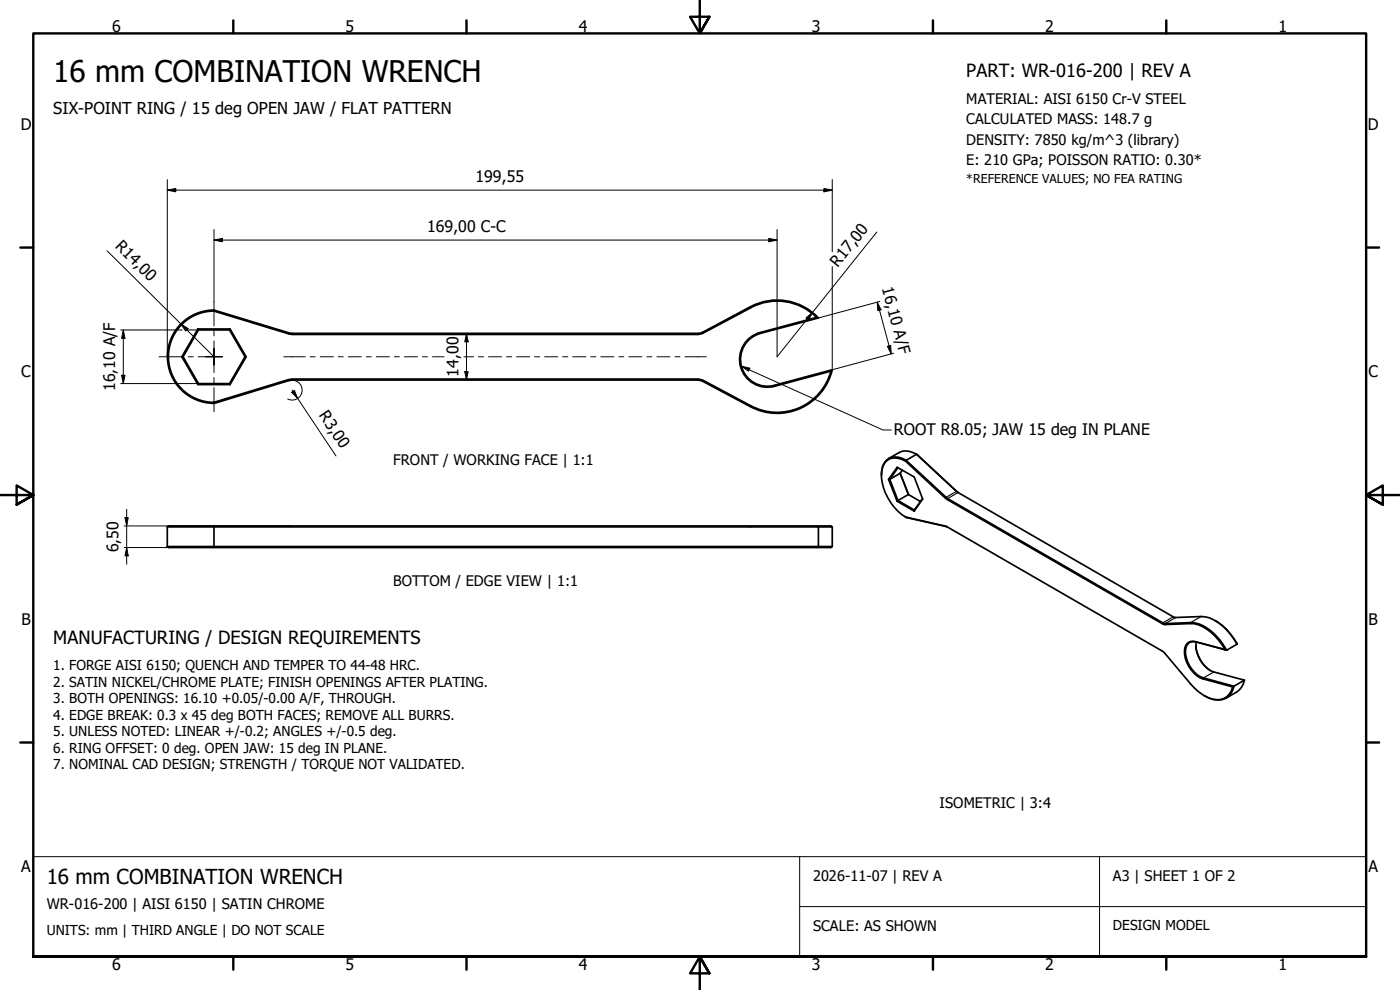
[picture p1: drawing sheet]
<svg xmlns="http://www.w3.org/2000/svg" width="420mm" height="297mm" viewBox="0 0 420 297" stroke-linecap="round" stroke-linejoin="round" font-family="sans-serif">
<!-- layer: Visible (ISO) -->
<g fill="none" stroke="#000" stroke-width=".51">
<path d="M59.4 98.7h9.6l-.1 .3h-9.3zM59.4 98.7l-4.8 8.3h.3l4.7 8.1M59.6 99l-4.7 8M64.2 93.3a13.7 13.7 0 0 0-13.7 13.7 13.7 13.7 0 0 0 13.7 13.7M64.2 93v.3l23.5 7M64.2 93l23.5 7h121.8l1.4-.3M64.2 93a14 14 0 0 0-14 14 14 14 0 0 0 14 14M68.9 99l4.6 8M69 98.7l4.9 8.3M225.2 92l-14.3 7.7M225.2 92a17 17 0 0 1 20.4 3.4M245 95.2a16.7 16.7 0 0 0-19.6-2.9l-14.4 7.6-1.5 .4"/>
<path d="M54.6 107l4.8 8.4 .2-.3h9.3M59.4 115.4h9.6M73.5 107h.4l-4.9 8.4-.1-.3zM87.7 100.4h121.8M224.4 101.9a8.3 8.3 0 0 1 3.8-2.1l16.8-4.6 .6 .2-17.4 4.6a8.1 8.1 0 0 0-5.7 9.9 8.1 8.1 0 0 0 9.9 5.7l17.4-4.7-.5 .5-16.8 4.5a8.4 8.4 0 0 1-9.4-3.9 8.4 8.4 0 0 1 1.3-10.1zM249.4 111.4a16.7 16.7 0 0 1-24 10.4l-14.4-7.7M249.8 110.9a17 17 0 0 1-24.6 11.1l-14.3-7.6-1.4-.4-121.8 .1-.9 .1-22.6 6.9v-.4l23.5-6.9 121.8-.1 1.5 .5M271.8 138.4l12.4 11.4 64.6 37.3 .8 .3 7.7-.3a11.2 11.2 0 0 1 8.4 4.9l2 2.9M271.8 138.4a4.4 4.4 0 0 0-6.7 1.2 12.5 12.5 0 0 0 2.2 11.2 14 14 0 0 0 4.5 4.3M271.9 138.1l12.5 11.5 64.6 37.3 .7 .2 7.6-.3a11.5 11.5 0 0 1 8.8 5.2l2 3.1M271.9 138.1a4.4 4.4 0 0 0-4.6-.8 4.4 4.4 0 0 0-2.7 3.8l-.1 1.5M271.9 138.1l-.1 .3"/>
<path d="M275.1 136.3l12.6 11.6M275.1 136.3l12.4 11.5 64.6 37.3 .7 .2 7.7-.3a11.8 11.8 0 0 1 8.7 5.2l2.1 3.1M275.1 136.3a5.5 5.5 0 0 0-5.3-.5l-3.1 1.8M275.1 136.3l-3.2 1.8M50.2 158.1l.3-.3h198.8l.5 .3M50.2 158.1v5.9M64.2 157.8v.3h-14M245 157.8l.6 .3v5.9h4.2l-.5 .3h-198.8l-.3-.3M249.8 158.1h-185.6v5.9h181.4l-.6 .3M249.8 158.1v5.9M266.7 143.8l2.5 6.6 .3-.2 4.9 2.8M269.2 150.4l5.2 3"/>
<path d="M269.5 140.3l-2.5 3.5 3.1-1.8M270.1 142l2.5 6.4 3.6 2.1M270.2 142l2.5 6.4M270.8 141.1l-.7 .9M271.8 155.1l12.4 3 64.6 37.3 8.5 9.7a11.4 11.4 0 0 0 8.8 4.8 4.6 4.6 0 0 0 3.9-3.8M271.8 155.1l12.6 3M272.6 148.4l-3.1 1.8-2.5-6.4h-.3l2.5-3.6 5.2 2.9 2.5 6.6-2.5 3.7M276.9 149.6l-2.5 3.4v.4M50.2 164h14v.3M358.9 193.7a9.9 9.9 0 0 0 4.4 7.5M359 192.6a8.7 8.7 0 0 0 5.3 9l9.2 2.5M364.7 186.2a17.4 17.4 0 0 1 6.6 7.1"/>
<path d="M367.7 194.9l-9-2.4a2.51 2.51 0 0 0-3.2 2.8 9.2 9.2 0 0 0 5.5 8.4l9 2.4M367.7 194.9l.4 .2M368.1 195.1l-9.2-2.5a2.45 2.45 0 0 0-3.1 2.7 8.8 8.8 0 0 0 5.3 8.1l9.2 2.5M371.3 193.3l-3.2 1.8M370.3 205.9a5 5 0 0 1-7.4 3.6l-1.5-.8M370.3 205.9l-.3 .2M373.5 204.1a5.4 5.4 0 0 1-2.4 3.6l-3.1 1.8M373.5 204.1l-3.2 1.8"/>
</g>
<!-- layer: Visible Narrow (ISO) -->
<path d="M283.7 157.8l.2 .2M287.1 147.5l-3.4 2M287.5 147.8l-3.3 2M352.1 185.1l-3.3 2M352.8 185.3l-3.1 1.8-.1 .3M358.7 192.5l.2 .1M360.5 185l-3.2 1.8v.3M364.3 201.6l-3.2 1.8-.1 .3" fill="none" stroke="#000" stroke-width=".34"/>
<!-- layer: Border (ISO) -->
<g fill="none" stroke="#000" stroke-width=".72">
<path d="M70 6.1v3.9M140 6.1v3.9M210 0v10l-2.9-5h5.8l-2.9 5 2.9-5M280 6.1v3.9M350 6.1v3.9M6.1 74.3h3.9M410 74.3h3.9M0 148.5h10l-5-2.8v5.7l5-2.9-5 2.9M420 148.5h-10l5-2.8v5.7l-5-2.9 5 2.9M6.1 222.8h3.9M410 222.8h3.9M10 287v-277h400v277h-400h400"/>
<path d="M70 287v3.9M140 287v3.9M212.9 292l-2.9-5 2.9 5h-5.8l2.9-5v10M280 287v3.9M350 287v3.9"/>
</g>
<!-- layer: Sketch Geometry (ISO) -->
<path d="M10 257h400v30h-400zM240 257v30M330 257v30M240 272h170" fill="none" stroke="#000" stroke-width=".3"/>
<!-- layer: Dimension (ISO) -->
<g fill="none" stroke="#000" stroke-width=".3">
<path d="M50.2 57.1l2.5-.6v1.1zM50.2 57.1h199.6M50.2 53.9v53M247.3 56.5l2.5 .6-2.5 .5zM249.8 53.9v21.7M32.1 75.3l32.1 31.7M64.2 72l2.5-.5v1zM64.2 72h169M64.2 68.9v21.6M230.7 71.5l2.5 .5-2.5 .5zM233.2 68.9v38.1l29.9-37.4M249.8 80v30.9l18.4-4.9"/>
<path d="M36.2 99h18.5M37 99l.5 2.5h-1zM37 99v16.1M54.3 97.2l2.1 1.4-.7 .7zM55.9 99h3.7M241.9 95.4l1.9-1.6-1.1 2.2zM263.3 90.7l1.1 2.2-1 .3zM263.3 90.7l4.2 15.5M264 90.5l-18.4 4.9M36.2 115.1h23.4M36.5 112.6h1l-.5 2.5zM87.5 117.7l.8-.5 1 2.3z"/>
<path d="M87.7 117l13.1 19.8M87.7 114.1a2.98 2.98 0 0 1 2.9 3.7 2.98 2.98 0 0 1-4.3 1.9M139.5 111.5h1l-.5 2.5zM140 100l.5 2.6h-1zM140 100v14M266.3 103.9l1-.2 .2 2.5zM37.3 157.8h50.4M37.5 155.3h1l-.5 2.5zM38 152.8v16.5M37.3 164.3h50.4M38 164.3l.5 2.5h-1z"/>
</g>
<g fill="#000">
<path d="M50.2 57.1l2.5-.6v1.1zM247.3 56.5l2.5 .6-2.5 .5zM64.2 72l2.5-.5v1zM230.7 71.5l2.5 .5-2.5 .5zM54.3 97.2l2.1 1.4-.7 .7zM241.9 95.4l1.9-1.6-1.1 2.2zM263.3 90.7l1.1 2.2-1 .3zM36.5 112.6h1l-.5 2.5zM37 99l.5 2.5h-1zM87.5 117.7l.8-.5 1 2.3zM139.5 111.5h1l-.5 2.5zM140 100l.5 2.6h-1z"/>
<path d="M266.3 103.9l1-.2 .2 2.5zM37.5 155.3h1l-.5 2.5zM38 164.3l.5 2.5h-1z"/>
</g>
<!-- layer: Symbol (ISO) -->
<path d="M222.5 109.9l2.5 .6-.4 .9zM222.5 109.9l42.5 19.1h2.5" fill="none" stroke="#000" stroke-width=".3"/>
<path d="M222.5 109.9l2.5 .6-.4 .9z" fill="#000"/>
<!-- layer: Centerline (ISO) -->
<g fill="none" stroke="#000" stroke-width=".3">
<path d="M85.2 107h6.4M93.1 107h1.5M96.1 107h3.9M101.5 107h1.5M104.5 107h3.9M109.9 107h1.5M112.9 107h3.9M118.4 107h1.4M121.4 107h3.9M126.8 107h1.5M129.8 107h3.5M139.2 107h2.9"/>
<path d="M143.6 107h1.5M146.6 107h3.9M152 107h1.5M155 107h4M160.4 107h1.6M163.4 107h4M168.9 107h1.5M171.9 107h3.9M177.3 107h1.5M180.3 107h3.9M185.7 107h1.5M188.7 107h3.9"/>
<path d="M194.1 107h1.5M197.1 107h3.9M202.6 107h1.4M205.6 107h6.4"/>
</g>
<!-- layer: Center Mark (ISO) -->
<path d="M64.2 90.5v7.3M64.2 99.3v1.5M47.7 107h7.3M56.5 107h1.5M59.5 107h4.7h-2.5M64.2 102.3v4.7v-2.5M64.2 109.5v-2.5v4.8M64.2 113.3v1.5M64.2 116.3v7.3M66.7 107h-2.5h2.5" fill="none" stroke="#000" stroke-width=".3"/>
<text font-size="8.9" x="16" y="24.7">16 mm COMBINATION WRENCH</text>
<text font-size="6.2" x="14" y="265.1">16 mm COMBINATION WRENCH</text>
<g font-size="5.5">
<text x="290" y="23.2">PART: WR-016-200 | REV A</text>
<text x="16" y="193.2">MANUFACTURING / DESIGN REQUIREMENTS</text>
</g>
<text font-size="4.9" x="16" y="34.3">SIX-POINT RING / 15 deg OPEN JAW / FLAT PATTERN</text>
<g font-size="4.8">
<text x="33.7" y="9.6">6</text>
<text x="103.7" y="9.6">5</text>
<text x="173.7" y="9.6">4</text>
<text x="243.7" y="9.6">3</text>
<text x="313.7" y="9.6">2</text>
<text x="383.7" y="9.6">1</text>
<text x="6.2" y="38.9">D</text>
<text x="410.5" y="38.9">D</text>
<text x="142.7" y="54.6">199,55</text>
<text x="128.2" y="69.6">169,00 C-C</text>
<text x="34.4" y="74.1" transform="rotate(45 34.4 74.1)">R14,00</text>
<text x="251.5" y="80.4" transform="rotate(-51 251.5 80.4)">R17,00</text>
<text x="264.6" y="86.4" transform="rotate(75 264.6 86.4)">16,10 A/F</text>
<text x="6.4" y="113.1">C</text>
<text x="137.6" y="113" transform="rotate(-90 137.6 113)">14,00</text>
<text x="410.7" y="113.1">C</text>
<text x="34.6" y="117.4" transform="rotate(-90 34.6 117.4)">16,10 A/F</text>
<text x="95.6" y="124.6" transform="rotate(56 95.6 124.6)">R3,00</text>
<text x="268.3" y="130.4">ROOT R8.05; JAW 15 deg IN PLANE</text>
<text x="35.6" y="165.7" transform="rotate(-90 35.6 165.7)">6,50</text>
<text x="6.4" y="187.4">B</text>
<text x="410.7" y="187.4">B</text>
<text x="6.4" y="261.6">A</text>
<text x="410.7" y="261.6">A</text>
<text x="33.7" y="290.9">6</text>
<text x="103.7" y="290.9">5</text>
<text x="173.7" y="290.9">4</text>
<text x="243.7" y="290.9">3</text>
<text x="313.7" y="290.9">2</text>
<text x="383.7" y="290.9">1</text>
</g>
<g font-size="4.4">
<text x="290" y="31.3">MATERIAL: AISI 6150 Cr-V STEEL</text>
<text x="290" y="37.3">CALCULATED MASS: 148.7 g</text>
<text x="290" y="43.4">DENSITY: 7850 kg/m^3 (library)</text>
<text x="290" y="49.4">E: 210 GPa; POISSON RATIO: 0.30*</text>
<text x="118" y="139.4">FRONT / WORKING FACE | 1:1</text>
<text x="118" y="175.9">BOTTOM / EDGE VIEW | 1:1</text>
<text x="282" y="242.4">ISOMETRIC | 3:4</text>
<text x="244" y="264.4">2026-11-07 | REV A</text>
<text x="334" y="264.4">A3 | SHEET 1 OF 2</text>
<text x="14" y="272.9">WR-016-200 | AISI 6150 | SATIN CHROME</text>
<text x="244" y="279.3">SCALE: AS SHOWN</text>
</g>
<g font-size="4.1">
<text x="16" y="201.1">1. FORGE AISI 6150; QUENCH AND TEMPER TO 44-48 HRC.</text>
<text x="16" y="206.1">2. SATIN NICKEL/CHROME PLATE; FINISH OPENINGS AFTER PLATING.</text>
<text x="16" y="211">3. BOTH OPENINGS: 16.10 +0.05/-0.00 A/F, THROUGH.</text>
<text x="16" y="215.9">4. EDGE BREAK: 0.3 x 45 deg BOTH FACES; REMOVE ALL BURRS.</text>
<text x="16" y="220.9">5. UNLESS NOTED: LINEAR +/-0.2; ANGLES +/-0.5 deg.</text>
<text x="16" y="225.8">6. RING OFFSET: 0 deg. OPEN JAW: 15 deg IN PLANE.</text>
<text x="16" y="230.7">7. NOMINAL CAD DESIGN; STRENGTH / TORQUE NOT VALIDATED.</text>
<text x="14" y="280.7">UNITS: mm | THIRD ANGLE | DO NOT SCALE</text>
<text x="334" y="279.1">DESIGN MODEL</text>
</g>
<text font-size="3.7" x="290" y="54.8">*REFERENCE VALUES; NO FEA RATING</text>
</svg>
